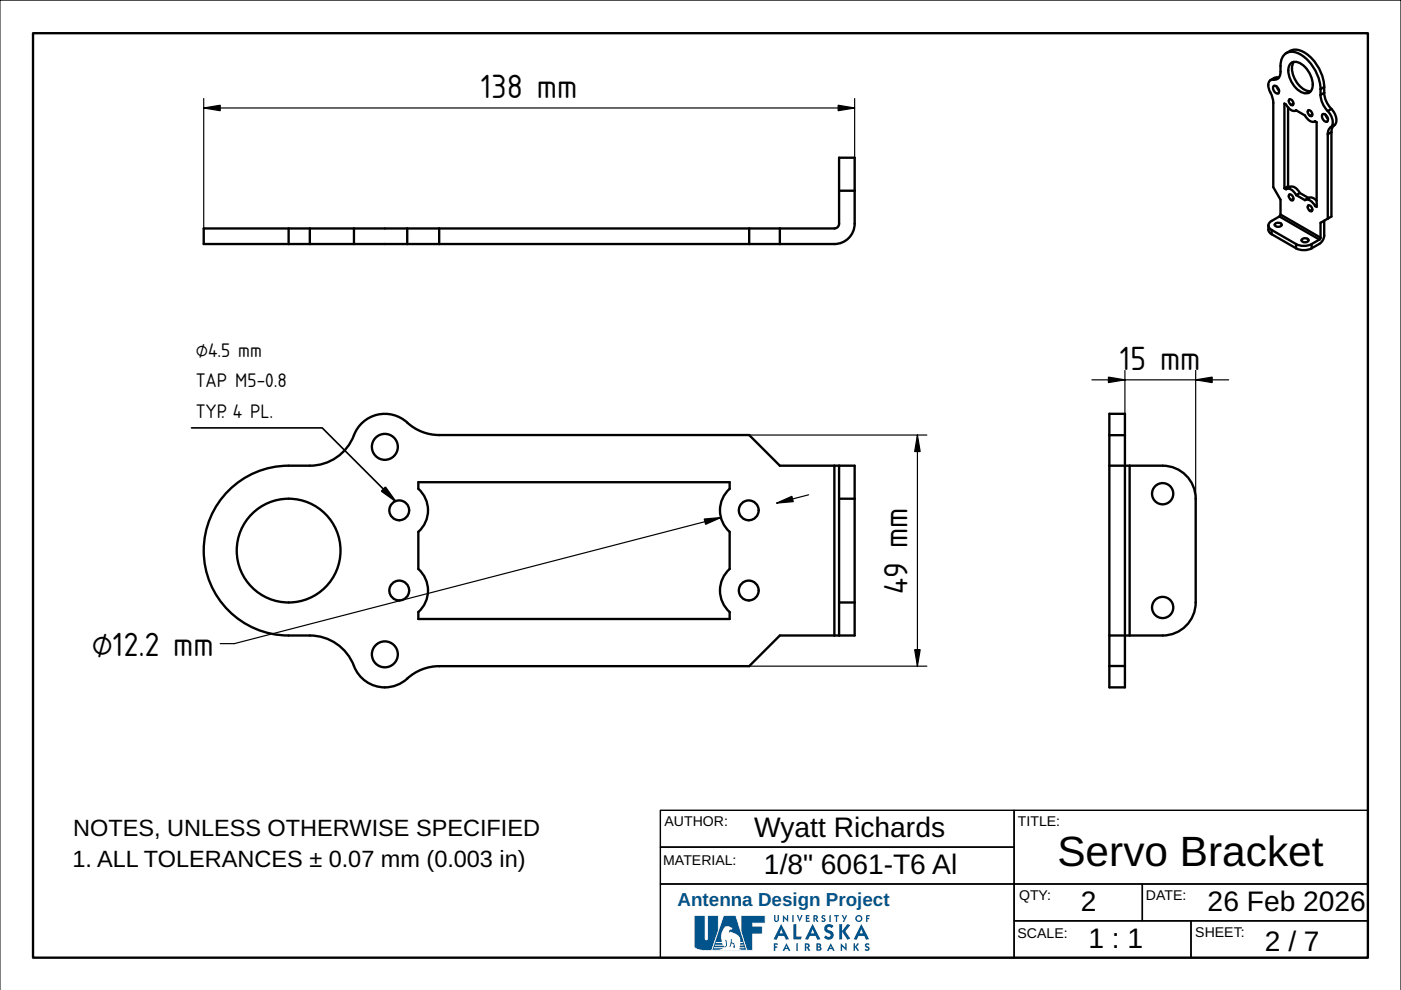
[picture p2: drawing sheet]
<svg xmlns="http://www.w3.org/2000/svg" width="297mm" height="210mm" viewBox="0 0 297 210" stroke-linecap="round" stroke-linejoin="round" font-family="sans-serif">
<path d="M0 0h297v209.9h-297z" fill="#fff" stroke="#000" stroke-width=".21"/>
<path d="M7 7h283v196.1h-283z" fill="none" stroke="#000" stroke-width=".5"/>
<path d="M140 171.8h75v7.8h-75zM140 179.6h75v7.8h-75zM215 171.8h75v15.6h-75zM140 187.4h75v15.7h-75zM215 187.4h27.2v7.8h-27.2zM215 195.2h37.5v7.9h-37.5zM242.2 187.4h47.8v7.8h-47.8zM252.5 195.2h37.5v7.9h-37.5z" fill="none" stroke="#000" stroke-width=".3"/>
<g fill="#00548b">
<path d="M164.1 194h.3v1.1l.2 .1 .2-.1 .1-1.1h.2v1a.51 .51 0 0 1-.5 .5 .51 .51 0 0 1-.5-.5z"/>
<path d="M166 194l.8 .9v-.9h.3v1.5l-.8-.9v.9h-.3z"/>
<path d="M168 194h.3v1.5h-.3z"/>
<path d="M168.9 194h.3l.3 .9 .4-.9h.3l-.7 1.5z"/>
<path d="M170.8 194h.8l.1 .3h-.6v.3h.5v.2h-.5v.4h.6l-.1 .3h-.8z"/>
<path d="M174.2 194.2l.4-.2 .4 .2-.1 .2-.3-.1-.2 .1 .6 .4 .1 .3a.52 .52 0 0 1-.4 .4 .52 .52 0 0 1-.6-.2l.2-.2 .4 .1v-.3a.49 .49 0 0 1-.5-.7z"/>
<path d="M175.9 194h.2v1.5h-.2z"/>
<path d="M176.9 194h1v.3h-.4v1.2h-.3v-1.2h-.4z"/>
<path d="M178.5 194.1l.2-.1 .4 .7 .2-.7 .3 .1-.6 1.4-.3-.1 .2-.5z"/>
<path d="M183.6 194h.8v.3h-.5v.3h.4v.3h-.4v.6h-.3z"/>
<path d="M168.2 196l.6-.1v2.7h1.2l-.2 .6h-1.6z"/>
<path d="M174.9 196.3a1.19 1.19 0 0 1 1.8 0l-.4 .5-.3-.3a.4 .4 0 0 0-.6 .4l.3 .3a1.05 1.05 0 0 1 .9 1.5 1.05 1.05 0 0 1-1.7 .3l-.2-.3 .4-.4a.54 .54 0 0 0 .5 .4 .54 .54 0 0 0 .5-.4l-.3-.4a1 1 0 0 1-1-.6 1 1 0 0 1 .1-1z"/>
<path d="M177.9 196l.6-.1v1.5l1.2-1.5 .6 .3-1.1 1.3 1.1 1.5-.6 .2-1.2-1.7v1.7h-.6z"/>
<path d="M164.1 200h.8l.1 .3h-.6v.4h.4v.3h-.4v.6h-.3z"/>
<path d="M168.8 200h.4v1.6h-.4z"/>
<path d="M178.2 200l1 .9v-.9h.3v1.6l-1-.9v.9h-.3z"/>
<path d="M181 200h.3v.7l.5-.7 .3 .1-.5 .7 .5 .7-.3 .1-.5-.8v.8h-.3z"/>
<path d="M183.4 200.2l.5-.2 .4 .2-.1 .2-.3-.1-.2 .2 .6 .3 .1 .4a.57 .57 0 0 1-.5 .4 .57 .57 0 0 1-.6-.2l.2-.2 .5 .1-.1-.3a.55 .55 0 0 1-.5-.8z"/>
<path d="M157.1 194.1h5.1v1.6h-2.6v.7h2v1.6h-2v3.5h-1.3l-1.2-3.9z"/>
<path d="M172.7 194.3v.4l.3-.1v-.3zM172.5 194l.9 .2v.4l-.3 .2 .4 .6-.3 .1-.5-.8v.8h-.2z"/>
<path d="M181.6 194.7a.5 .5 0 0 0 1 0 .5 .5 0 0 0-1 0zM181.3 194.7a.75 .75 0 0 1 1.5 0 .75 .75 0 0 1-1.5 0z"/>
<path d="M165.6 197l-.3 .9h.7zM165.6 195.9l1.7 3.2-.7 .1-.3-.8h-1.3l-.3 .8-.7-.1z"/>
<path d="M172.3 197l-.4 .9h.7zM172.3 195.9l1.6 3.2-.6 .1-.4-.8h-1.2l-.4 .8-.6-.1z"/>
<path d="M182.6 197l-.3 .9h.7zM182.6 195.9l1.7 3.2-.7 .1-.4-.8h-1.2l-.4 .8-.6-.1z"/>
<path d="M166.7 200.5l-.1 .5h.3zM166.7 200l.9 1.6h-.4l-.1-.4h-.7l-.1 .4h-.4z"/>
<path d="M170.9 200.3v.4l.4-.1v-.2zM170.6 200l.8 .1 .2 .1 .1 .5-.3 .2 .4 .7h-.3l-.6-.8v.8h-.3z"/>
<path d="M173.4 200.9v.4h.4v-.3zM173.4 200.3v.4l.3-.1v-.2zM173.1 200l.8 .1a.4 .4 0 0 1 0 .7 .41 .41 0 0 1 .3 .3 .41 .41 0 0 1-.2 .4l-.9 .1z"/>
<path d="M176.1 200.5l-.1 .5h.3zM176.1 200l.9 1.6h-.4l-.1-.4h-.7l-.1 .4h-.4z"/>
</g>
<path d="M157.2 194.2v3.3l1.2 3.9h1.1v-3.5h2v-1.4h-2v-.9h2.6v-1.4zM157 194h5.3v1.8h-2.6v.5h2v1.8h-2v3.5h-1.4l-1.3-4z" fill="#fff"/>
<path d="M147.2 194.1h2.3v4.9l.2 .3 .3-.3v-4.9h2.3v3.3l-1.4 4.1h.2a6.3 6.3 0 0 1-3.8-.6l-.1-.2z" fill="#00548b"/>
<path d="M147.3 194.2v6.5a3.5 3.5 0 0 0 3.3 .7h.2l1.4-4v-3.2h-2.1v4.9l-.4 .3-.3-.3v-4.9zM147.1 194h2.5v5l.1 .2 .2-.2v-5h2.5v3.4l-1.4 4 .1 .1a6.3 6.3 0 0 1-3.9-.5l-.1-.3z" fill="#fff"/>
<path d="M153.4 194.1h2.6l2.3 7.4h-7.4z" fill="#00548b"/>
<path d="M153.5 194.2l-2.5 7.2h7.2l-2.3-7.2zM153.4 194h2.7l2.3 7.6h-7.6z" fill="#fff"/>
<path d="M155 199.1h.1v.7l.6 .2 .2 1-.5-.2 .2-.3-.1-.3-.4-.2-.2 .7-.3 .1zM153.8 196.4a3.5 3.5 0 0 0-.7 3.3h-1.3l-.1 .2h1.4l.1 .4h-1.6l-.1 .2h1.9l.2 .3 .4-.5-.3-.9 .2-.1 .1 .1 .1 1-.2 .4h-2.5l-.1 .2h2.1l-1.1 .5h5l-.6-.3 .1-.2h1.1l-.1-.2h-1l.1-.3h.8l-.1-.2h-.7v-.4h.6v-.2h-.5l-.1-.6a2.3 2.3 0 0 0-2.1-1.6l-.1 .3-.2-.1 .2-.4 .5-.2 .1-.4-.9-.3z" fill-rule="evenodd" fill="#fff"/>
<g fill="none" stroke="#000" stroke-width=".5">
<path d="M269.4 17a2.03 2.03 0 0 0-.1 2.6l.4 .9 .3 1.3v17.9l1.5 2.6v3.2M270 16.9l-.6 .1M270.1 18.2a1.05 1.05 0 0 1 .9 1.6 1.06 1.06 0 0 1-.9-1.6zM270.7 18.4l.5 .8M270.7 16.4h.4M270.7 16.4a1.71 1.71 0 0 0-1.3 .6M270.7 16.4l-.7 .5M272.7 11.3a3 3 0 0 0-1.2 2.7 3.3 3.3 0 0 1-.5 2.6l-.4 .3h-.6M272.7 11.3a4.1 4.1 0 0 1 4.7 1.6 9.4 9.4 0 0 1 2.6 6M272.7 11.3a3.5 3.5 0 0 1 4.8 .5 9.6 9.6 0 0 1 3.3 6.6M273.6 13.5a1.91 1.91 0 0 1 2.6 .3 5 5 0 0 1 1.8 5.3 1.55 1.55 0 0 1-2.3 .3 5 5 0 0 1-2.3-5.6zM274.3 13.1a4.2 4.2 0 0 0 1 4.8l.4 .5a2.92 2.92 0 0 0 2.2 .9"/>
<path d="M280 18.9v1.2M280.8 19.7a5.3 5.3 0 0 0 1.5 3.4M280.8 18.4l-.8 .5M280.8 18.4v1.3M280.8 19.7l-.8 .4M272.3 39.9l.4 .2M273.1 39.5l.3 .2M273.1 39.5l-.8 .4M273.1 22.8v16.7M273.4 21.1a.81 .81 0 0 1 .7 1.2 .81 .81 0 0 1-.7-1.2zM274.2 22l-.5 .2M274.8 23.4l1.9 1.1a1.86 1.86 0 0 0 2.1 1.3"/>
<path d="M274.8 23.4a1.85 1.85 0 0 1-2.1-1.2l-.4-.2v17.9M274.8 23.4h.1M277.4 23.4a.81 .81 0 0 1 .7 1.2 .81 .81 0 0 1-.7-1.2zM278.2 24.3l-.5 .3M278.8 25.7v.1M278.8 25.7l.4 .2v18l-.4-.2M280 20.1a5.3 5.3 0 0 0 1.5 3.4M280.5 24.2a1.05 1.05 0 0 1 .9 1.6 1.06 1.06 0 0 1-.9-1.6zM281.1 24.3l.5 .9M281.5 23.5a3 3 0 0 1 .9 3.2l-.3 .3M281.5 28.5v17.9M282.1 27a1.72 1.72 0 0 0-.6 1.5"/>
<path d="M282.3 23.1a3 3 0 0 1 .8 3.2l-.2 .2M282.3 23.1l-.8 .4M282.3 28v17.9l-.8 .5M282.3 28l-.8 .5M282.9 26.5a1.72 1.72 0 0 0-.6 1.5M282.9 26.5l-.8 .5M43.2 48.4h133.7a1 1 0 0 0 1-1v-14h3.3v14a4.3 4.3 0 0 1-4.3 4.3h-133.7zM61.2 48.4v3.3M65.7 48.4v3.3M75 48.4v3.3M86.3 48.4v3.3M93.1 48.4v3.3"/>
<path d="M158.8 48.4v3.3M165.3 48.4v3.3M177.9 40.4h3.3M268.9 47.8l.1 1.2 .6 .7M268.9 47.8l.2 .5 .5 .5M269.6 49.7l5.2 2.9M269.6 48.8l5.2 2.9M269.6 48.8v.9M270.3 47.5l.7-.3a.54 .54 0 0 1 .7 .6l-.7 .3a.54 .54 0 0 1-.7-.6zM271.3 45.9l-2 1.2-.4 .7M271.3 45.9l8.4 4.9M271.5 45.5l-.2 .4"/>
<path d="M271.5 45.5l8.5 4.9M272.7 40.1a1.86 1.86 0 0 1 2.1 1.3M272.7 40.1a1.6 1.6 0 0 1 2.7 .5l.2 .3M273.4 41.2a.81 .81 0 0 1 .7 1.3 .81 .81 0 0 1-.7-1.3zM274.2 42.1l-.5 .3M274.8 52.6a3.6 3.6 0 0 0 3.3 0M274.8 51.7a3.6 3.6 0 0 0 3.3 0M274.8 51.7v.9M274.8 41.4l1.9 1M275.6 40.9l1.8 1.1M275.6 40.9l-.8 .5M276 50.8l.7-.3a.54 .54 0 0 1 .7 .6l-.7 .3a.54 .54 0 0 1-.7-.6z"/>
<path d="M276.7 42.4a1.85 1.85 0 0 1 2.1 1.3M276.7 42.4l.8-.4a1.37 1.37 0 0 1 1.7 .6M277.4 43.6a.81 .81 0 0 1 .7 1.2 .81 .81 0 0 1-.7-1.2zM278.1 51.7v.9M278.2 44.4l-.5 .3M279.2 43.5l-.4 .2M279.7 50.8l-1.6 .9M280 50.4l-.3 .4M280.8 46.8v3.1l-.2 .8a3.9 3.9 0 0 1-2.5 1.9M281.5 46.4l-1.5 .8v3.2M176.9 98.7v36M177.9 98.7v36"/>
<path d="M235.2 98.7h11.3a7 7 0 0 1 7 7v22a7 7 0 0 1-7 7h-11.3M235.2 87.7h3.3v58h-3.3zM235.2 92.3h3.3M239.5 98.7v36M49.1 103.4a17.9 17.9 0 0 1 12.1-4.7 18.5 18.5 0 0 0 7.8-.5 10.3 10.3 0 0 0 6.4-6.6 7.1 7.1 0 0 1 11.6-1.5 10 10 0 0 0 6.1 2.1h65.7l6.5 6.5h15.9v36h-15.9l-6.5 6.5h-65.7a10.4 10.4 0 0 0-7.3 3.2 7 7 0 0 1-10.8-3.2 10 10 0 0 0-9.3-6.5 25.3 25.3 0 0 1-11.1-1.2 18 18 0 0 1-5.5-30.1zM88.7 102.2h66v1.4a6.1 6.1 0 0 0 0 9.2v7.8a6.1 6.1 0 0 0 0 9.2v1.4h-66v-1.4a6.1 6.1 0 0 0 0-9.2v-7.8a6.1 6.1 0 0 0 0-9.2zM177.9 105.7h3.3M177.9 127.7h3.3M235.2 141.2h3.3"/>
<circle cx="81.6" cy="94.7" r="2.75"/>
<circle cx="61.2" cy="116.7" r="11"/>
<circle cx="84.6" cy="108.2" r="2.1"/>
<circle cx="158.7" cy="108.2" r="2.1"/>
<circle cx="246.5" cy="104.7" r="2.25"/>
<circle cx="81.6" cy="138.7" r="2.75"/>
<circle cx="84.6" cy="125.2" r="2.1"/>
<circle cx="158.7" cy="125.2" r="2.1"/>
<circle cx="246.5" cy="128.8" r="2.25"/>
</g>
<path d="M43.2 22.9h138M43.2 20.9v27.5M181.2 20.9v26.5M238.5 78.5v49.2M253.5 78.5v49.2M93.1 92.2h103.4M194.5 92.2v49M231.5 80.5h29M152.8 109.7l-103.1 26.8h-3M171.4 104.9l-6.7 1.8M93.1 141.2h103.4" fill="none" stroke="#000" stroke-width=".25"/>
<path d="M43.2 22.9l3.5-.6v1.2zM177.7 22.3l3.5 .6-3.5 .6zM194.5 92.2l.6 3.5h-1.2zM235 80l3.5 .5-3.5 .6zM253.5 80.5l3.5-.5v1.1zM149.3 110l3.5-.3-3.2 1.5zM164.7 106.7l3.2-1.5 .3 1.2zM193.9 137.7h1.2l-.6 3.5z" fill="#000" stroke="#000" stroke-width=".25"/>
<path d="M40.6 90.7h27.7l15.4 15.4" fill="none" stroke="#000" stroke-width=".35"/>
<path d="M80.9 104.1l.8-.8 2.1 2.9z" fill="#000" stroke="#000" stroke-width=".35"/>
<text font-size="9" x="224.2" y="183.6">Servo Bracket</text>
<g font-size="6.7">
<text x="102" y="20.8">138 mm</text>
<text x="237.4" y="78.4">15 mm</text>
<text x="192.4" y="125.9" transform="rotate(-90 192.4 125.9)">49 mm</text>
<text x="19.5" y="139.1">⌀12.2 mm</text>
</g>
<g font-size="6">
<text x="159.9" y="177.6">Wyatt Richards</text>
<text x="162" y="185.3">1/8&quot; 6061-T6 Al</text>
<text x="229.2" y="193.1">2</text>
<text x="256" y="193.1">26 Feb 2026</text>
<text x="230.7" y="201">1 : 1</text>
<text x="268.2" y="201.5">2 / 7</text>
</g>
<g font-size="5">
<text x="15.5" y="177.2">NOTES, UNLESS OTHERWISE SPECIFIED</text>
<text x="15.3" y="183.8">1. ALL TOLERANCES ± 0.07 mm (0.003 in)</text>
</g>
<text font-size="4" fill="#00548b" x="143.7" y="192.2">Antenna Design Project</text>
<g font-size="3.9">
<text x="41.5" y="75.6">⌀4.5 mm</text>
<text x="41.5" y="82.1">TAP M5-0.8</text>
<text x="41.5" y="88.6">TYP. 4 PL.</text>
</g>
<g font-size="3">
<text x="140.9" y="175.2">AUTHOR:</text>
<text x="215.8" y="175.2">TITLE:</text>
<text x="140.6" y="183.3">MATERIAL:</text>
<text x="216.1" y="190.8">QTY:</text>
<text x="243" y="190.8">DATE:</text>
<text x="215.7" y="198.9">SCALE:</text>
<text x="253.4" y="198.6">SHEET:</text>
</g>
</svg>
